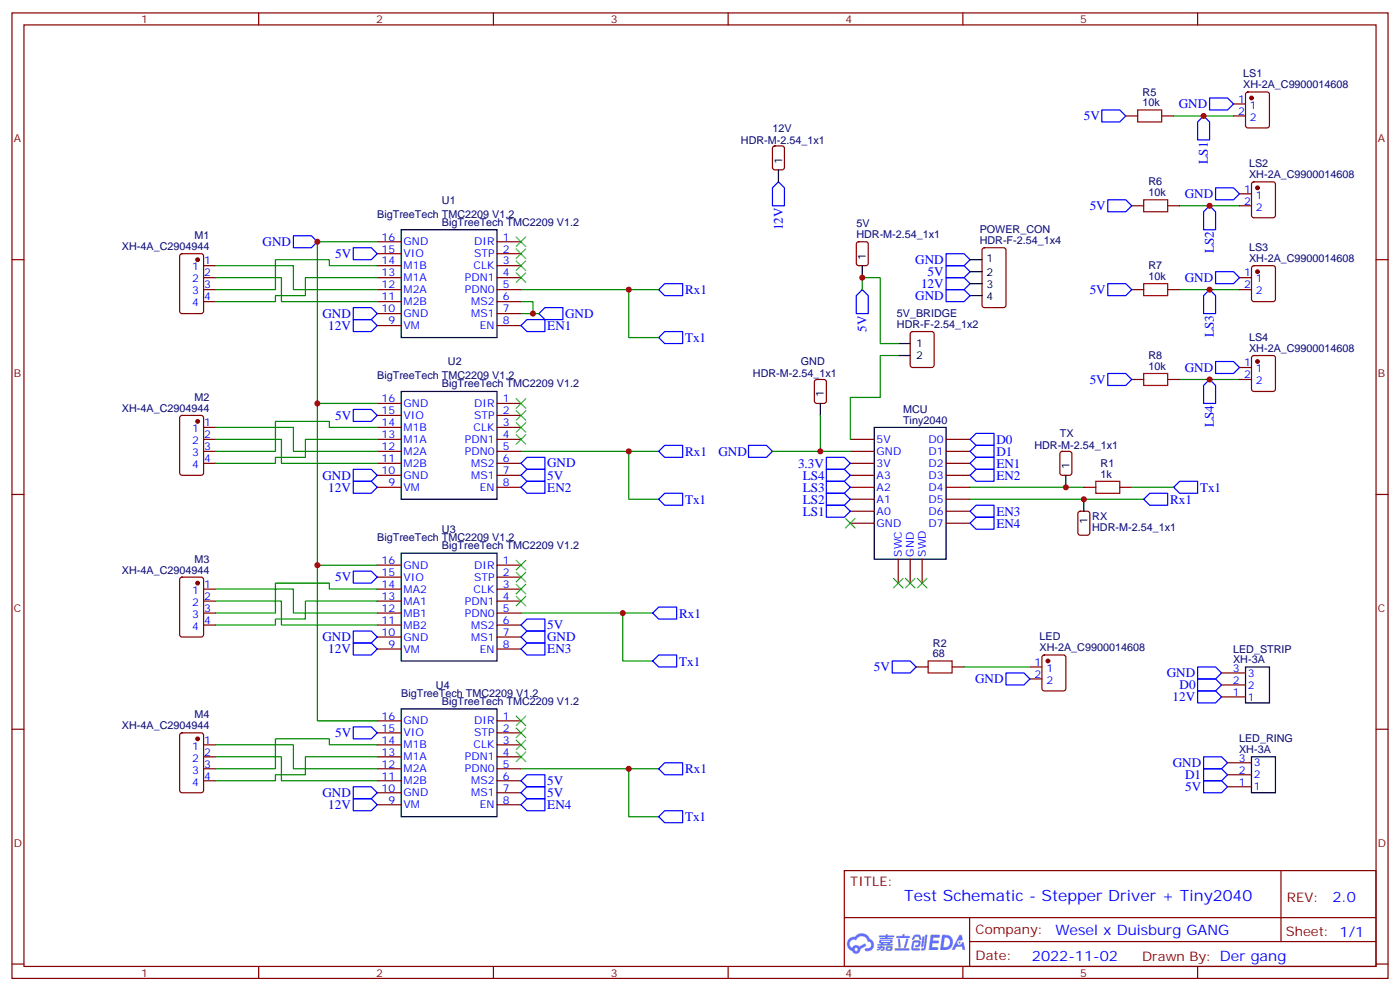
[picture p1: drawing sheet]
# EasyEDA schematic Schematic.json
TITLE: Test Schematic - Stepper Driver + Tiny2040; REV: 2.0; Date: 2022-11-02; Sheet: 1/1; Drawn By: Der gang; Company: Wesel x Duisburg GANG

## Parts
5V  HDR-M-2.54_1x1  [HDR-M-2.54_1X1]
5V_BRIDGE  HDR-F-2.54_1x2  [HDR-F-2.54_1X2]
12V  HDR-M-2.54_1x1  [HDR-M-2.54_1X1]
GND  HDR-M-2.54_1x1  [HDR-M-2.54_1X1]
LED  XH-2A_C9900014608  [CONN-TH_XH-2A]
LED_RING  XH-3A  [CONN-TH_XH-3A]
LED_STRIP  XH-3A  [CONN-TH_XH-3A]
LS1  XH-2A_C9900014608  [CONN-TH_XH-2A]
LS2  XH-2A_C9900014608  [CONN-TH_XH-2A]
LS3  XH-2A_C9900014608  [CONN-TH_XH-2A]
LS4  XH-2A_C9900014608  [CONN-TH_XH-2A]
M1  XH-4A_C2904944  [CONN-TH_4P-P2.50-XH2.54-4P]
M2  XH-4A_C2904944  [CONN-TH_4P-P2.50-XH2.54-4P]
M3  XH-4A_C2904944  [CONN-TH_4P-P2.50-XH2.54-4P]
M4  XH-4A_C2904944  [CONN-TH_4P-P2.50-XH2.54-4P]
MCU  Tiny2040  [TINY2040]
POWER_CON  HDR-F-2.54_1x4  [HDR-F-2.54_1X4]
R1  1k  [R0603]
R2  68  [R_AXIAL-0.3]
R5  10k  [R0603]
R6  10k  [R0603]
R7  10k  [R0603]
R8  10k  [R0603]
RX  HDR-M-2.54_1x1  [HDR-M-2.54_1X1]
TX  HDR-M-2.54_1x1  [HDR-M-2.54_1X1]
U1  BigTreeTech TMC2209 V1.2  [BIGTREETECH TMC2209 V1.2]
U2  BigTreeTech TMC2209 V1.2  [BIGTREETECH TMC2209 V1.2]
U3  BigTreeTech TMC2209 V1.2  [BIGTREETECH TMC2209 V1.2]
U4  BigTreeTech TMC2209 V1.2  [BIGTREETECH TMC2209 V1.2]

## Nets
3.3V: MCU.3(3V)
5V: 5V.1 5V_BRIDGE.1 LED_RING.1 POWER_CON.2 R2.1 R5.1 R6.1 R7.1 R8.1 U1.15(VIO) U2.7(MS1) U2.15(VIO) U3.6(MS2) U3.15(VIO) U4.6(MS2) U4.7(MS1) U4.15(VIO)
12V: 12V.1 LED_STRIP.1 POWER_CON.3 U1.9(VM) U2.9(VM) U3.9(VM) U4.9(VM)
GND: GND.1 LED.2 LED_RING.3 LED_STRIP.3 LS1.1 LS2.1 LS3.1 LS4.1 MCU.2(GND) POWER_CON.1 POWER_CON.4 U1.6(MS2) U1.7(MS1) U1.10(GND) U1.16(GND) U2.6(MS2) U2.10(GND) U2.16(GND) U3.7(MS1) U3.10(GND) U3.16(GND) U4.10(GND) U4.16(GND)
D0: LED_STRIP.2 MCU.19(D0)
D1: LED_RING.2 MCU.18(D1)
EN1: MCU.17(D2) U1.8(EN)
EN2: MCU.16(D3) U2.8(EN)
EN3: MCU.13(D6) U3.8(EN)
EN4: MCU.12(D7) U4.8(EN)
LS1: LS1.2 MCU.7(A0) R5.2
LS2: LS2.2 MCU.6(A1) R6.2
LS3: LS3.2 MCU.5(A2) R7.2
LS4: LS4.2 MCU.4(A3) R8.2
Rx1: MCU.14(D5) R1.1 RX.1 U1.5(PDN0) U2.5(PDN0) U3.5(PDN0) U4.5(PDN0)
Net-(5V_BRIDGE-2): 5V_BRIDGE.2 MCU.1(5V)
Net-(LED-1): LED.1 R2.2
Net-(M1-1): M1.1 U1.12(M2A)
Net-(M1-2): M1.2 U1.11(M2B)
Net-(M1-3): M1.3 U1.14(M1B)
Net-(M1-4): M1.4 U1.13(M1A)
Net-(M2-1): M2.1 U2.12(M2A)
Net-(M2-2): M2.2 U2.11(M2B)
Net-(M2-3): M2.3 U2.14(M1B)
Net-(M2-4): M2.4 U2.13(M1A)
Net-(M3-1): M3.1 U3.12(MB1)
Net-(M3-2): M3.2 U3.11(MB2)
Net-(M3-3): M3.3 U3.14(MA2)
Net-(M3-4): M3.4 U3.13(MA1)
Net-(M4-1): M4.1 U4.12(M2A)
Net-(M4-2): M4.2 U4.11(M2B)
Net-(M4-3): M4.3 U4.14(M1B)
Net-(M4-4): M4.4 U4.13(M1A)
Net-(MCU-15): MCU.15(D4) R1.2 TX.1

Not connected (* = marked no-connect by the designer): MCU 8(GND)* 9(SWC)* 10(GND)* 11(SWD)*; U1 1(DIR)* 2(STP)* 3(CLK)* 4(PDN1)*; U2 1(DIR)* 2(STP)* 3(CLK)* 4(PDN1)*; U3 1(DIR)* 2(STP)* 3(CLK)* 4(PDN1)*; U4 1(DIR)* 2(STP)* 3(CLK)* 4(PDN1)*
